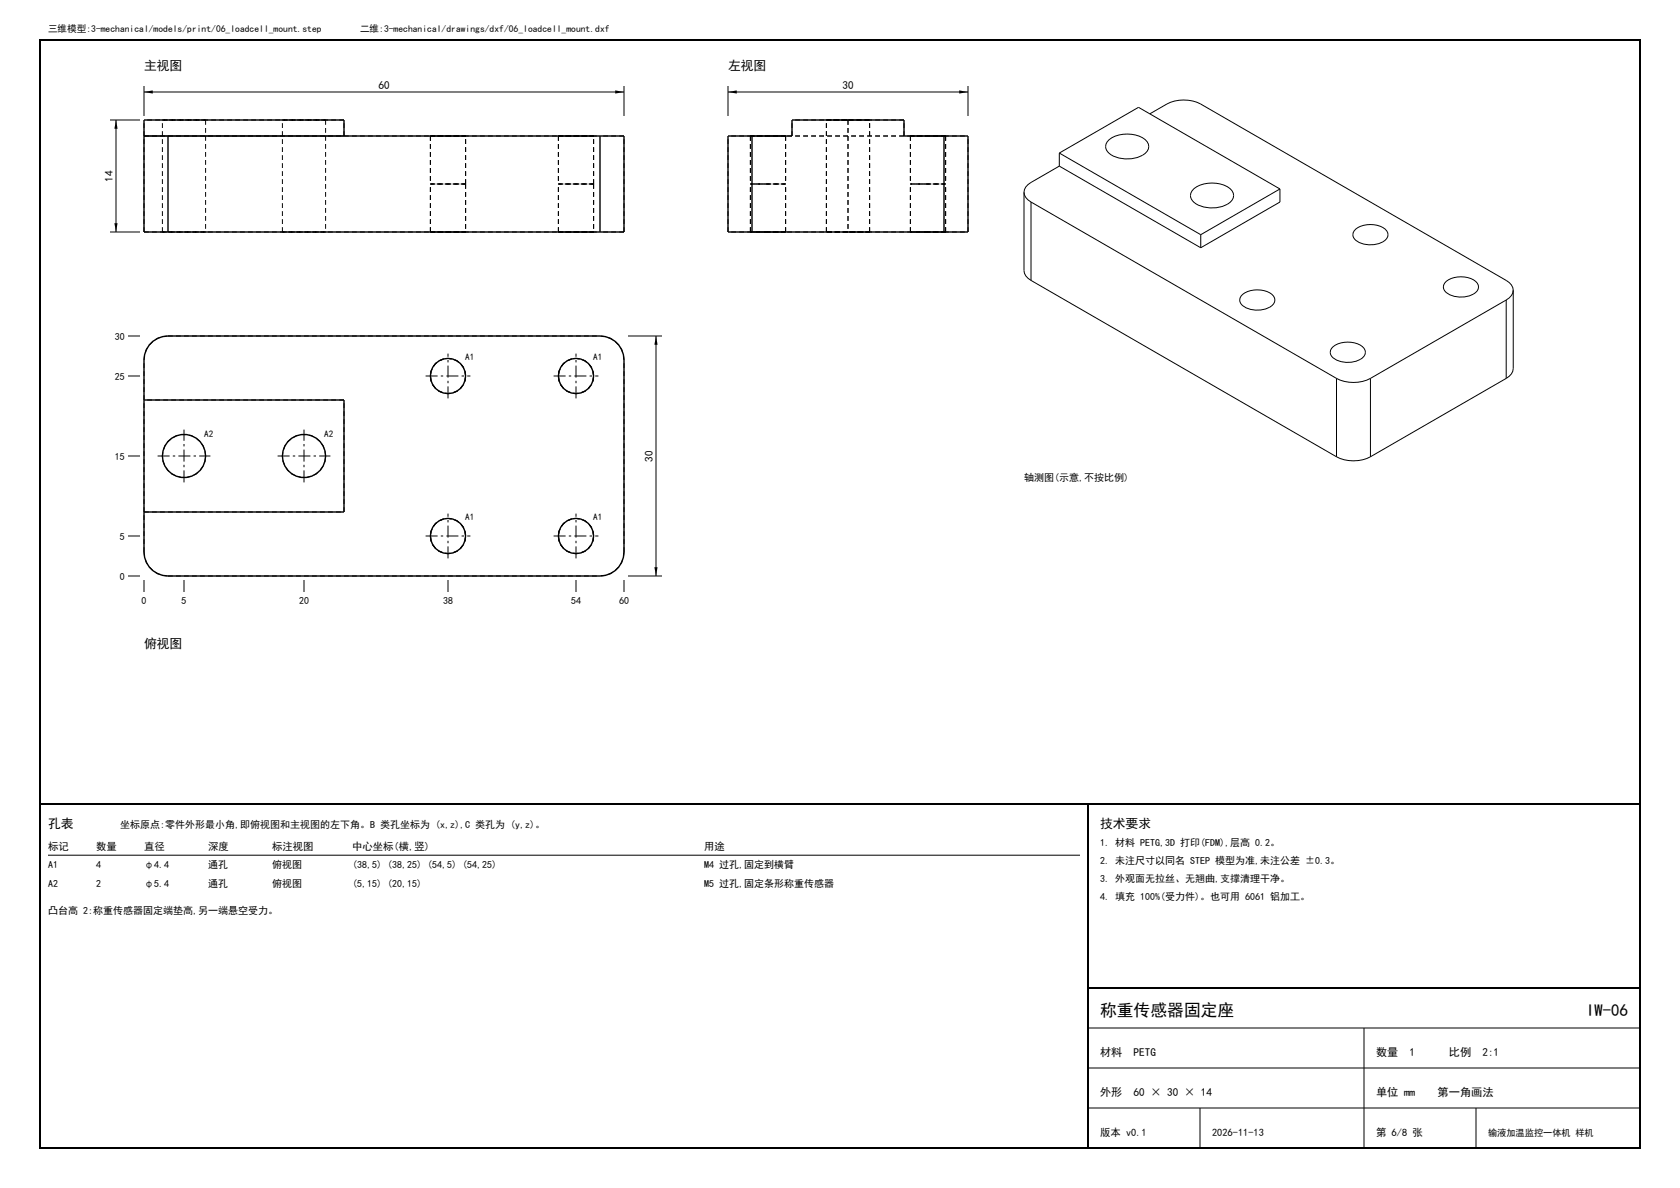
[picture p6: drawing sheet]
<svg xmlns="http://www.w3.org/2000/svg" width="420mm" height="297mm" viewBox="0 0 420 297" stroke-linecap="round" stroke-linejoin="round" font-family="sans-serif">
<path d="M10 10h400v277h-400zM10 201h400M272 201v86M272 247h138" fill="none" stroke="#000" stroke-width=".5"/>
<g fill="none" stroke="#000" stroke-width=".25" stroke-dasharray="1.2 .8" stroke-linecap="butt">
<path d="M36 34v-4M36 34h50M36 34h6M40.6 30h10.8M42 34h108M51.4 30h-10.8M51.4 30v28M70.6 30h10.8M81.4 30h-10.8M81.4 30v28M86 34h-50M86 34v-4"/>
<path d="M86 30h-50M107.6 34h8.8M107.6 34v12M116.4 34h-8.8M139.6 34h8.8M139.6 34v12M148.4 34h-8.8M156 34h-6M187.6 34h4.4M187.6 34v12M188 34h-6M192 34h4.4"/>
<path d="M196.4 34h-8.8M196.4 34v12M198 34v-4M206.6 30h5.4M212 30h5.4M212 30v28M217.4 30h-10.8M226 34h-28M226 30h-28M226 34v-4M227.6 34h4.4M227.6 34v12"/>
<path d="M232 34h4.4M236 34h6M236 34h-48M236.4 34h-8.8M236.4 34v12M36 58v-24M36 58h6M40.6 58h10.8M40.6 58v-28M42 58h108M51.4 58h-10.8M70.6 58h10.8"/>
<path d="M70.6 58v-28M81.4 58h-10.8M107.6 58h8.8M107.6 46h8.8M107.6 58v-12M116.4 58h-8.8M116.4 46h-8.8M116.4 46v-12M116.4 46v12M139.6 58h8.8M139.6 46h8.8M139.6 58v-12"/>
<path d="M148.4 58h-8.8M148.4 46h-8.8M148.4 46v-12M148.4 46v12M156 58h-6M156 58v-24M182 58v-24M187.6 58h8.8M187.6 46h8.8M187.6 58v-12M188 58h-6M192 58h-4.4"/>
<path d="M192 46h-4.4M196.4 58h-4.4M196.4 46h-4.4M196.4 58v-12M206.6 58h10.8M206.6 58v-28M212 58h-5.4M217.4 58h-5.4M217.4 58v-28M227.6 58h8.8M227.6 46h8.8M227.6 58v-12"/>
<path d="M232 58h-4.4M232 46h-4.4M236 58h6M236 58h-48M236.4 58h-4.4M236.4 46h-4.4M236.4 58v-12M242 58v-24M36 90a6 6 0 0 1 6-6M42 84h108M86 100h-50M116.4 94a4.4 4.4 0 0 0-6.3-4 4.4 4.4 0 0 0-.9 7.4 4.4 4.4 0 0 0 7.1-2.3l.1-1.1"/>
<path d="M148.4 94a4.4 4.4 0 0 0-6.3-4 4.4 4.4 0 0 0-.9 7.4 4.4 4.4 0 0 0 7.1-2.3l.1-1.1M156 90a6 6 0 0 0-6-6M51.4 114a5.4 5.4 0 0 0-7.7-4.9 5.4 5.4 0 0 0-1.1 9.1 5.4 5.4 0 0 0 8.6-2.9l.2-1.3M81.4 114a5.4 5.4 0 0 0-7.7-4.9 5.4 5.4 0 0 0-1.1 9.1 5.4 5.4 0 0 0 8.6-2.9l.2-1.3M36 138v-48M36 128h50M36 138a6 6 0 0 0 6 6M86 128v-28M116.4 134a4.4 4.4 0 0 0-6.3-4 4.4 4.4 0 0 0-.9 7.4 4.4 4.4 0 0 0 7.1-2.3l.1-1.1M148.4 134a4.4 4.4 0 0 0-6.3-4 4.4 4.4 0 0 0-.9 7.4 4.4 4.4 0 0 0 7.1-2.3l.1-1.1M156 138a6 6 0 0 1-6 6M156 138v-48"/>
<path d="M42 144h108"/>
</g>
<g fill="none" stroke="#000" stroke-width=".35">
<path d="M36 34h6M42 34h108M42 34v24M86 34v-4h-50v28h6M150 34h6v24h-6M150 34v24M188 34h-6v24h6M188 34h10v-4h28v4h10M188 34v24M236 34h6v24h-6M236 34v24M42 58h108"/>
<path d="M188 58h48M36 100h50v28h-50M38.3 85.3l1.1-.7 1.3-.4 1.3-.2h108a6 6 0 0 1 6 6v48a6 6 0 0 1-6 6h-108a6 6 0 0 1-6-6v-48a6 6 0 0 1 2.3-4.7z"/>
<circle cx="112" cy="94" r="4.4"/>
<circle cx="144" cy="94" r="4.4"/>
<circle cx="46" cy="114" r="5.4"/>
<circle cx="76" cy="114" r="5.4"/>
<circle cx="112" cy="134" r="4.4"/>
<circle cx="144" cy="134" r="4.4"/>
</g>
<g fill="none" stroke="#000" stroke-width=".25">
<path d="M27.5 30h7.5M29 30v28M36 21.5v7.5M36 23h120M156 21.5v7.5M182 23h60M182 21.5v7.5M242 21.5v7.5M264.8 38.3l19.8-11.5 35.4 20.4M264.8 38.3v3.2M264.8 38.3l35.4 20.4M277.3 34.9a8 8 0 0 1 9 0 2.23 2.23 0 0 1 .9 2.2 2.23 2.23 0 0 1-1.6 1.7 7.6 7.6 0 0 1-8.7-.8 2.05 2.05 0 0 1 .4-3.1z"/>
<path d="M287.5 28.5l4.2-2.5a9.4 9.4 0 0 1 8.5 0l76.4 44.1a3 3 0 0 1 1.7 2.5M27.5 58h7.5M256 48.1a3 3 0 0 0 1.8 2.4M256 48.1v19.6a3 3 0 0 0 1.8 2.4M257.8 50.5l76.3 44.1M257.8 50.5v19.6M264.8 41.5l-7 4.1a3 3 0 0 0-1.8 2.5M264.8 41.5l35.4 20.4M298.5 47.1a8 8 0 0 1 9 0 2.23 2.23 0 0 1 .9 2.2 2.23 2.23 0 0 1-1.6 1.8 7.6 7.6 0 0 1-8.7-.9 2.05 2.05 0 0 1 .4-3.1zM300.2 58.7v3.2M320 47.2v3.3l-19.8 11.4M320 47.2l-19.8 11.5"/>
<path d="M339 57.3a6.2 6.2 0 0 1 7.7 .4 1.85 1.85 0 0 1-1 2.8 5.9 5.9 0 0 1-7.3-1.1 1.65 1.65 0 0 1 .6-2.1zM257.8 70.1l76.3 44.1M310.7 73.6a6.2 6.2 0 0 1 7.7 .4 1.85 1.85 0 0 1-1 2.8 5.9 5.9 0 0 1-7.3-1.1 1.65 1.65 0 0 1 .6-2.1zM361.6 70.3a6.2 6.2 0 0 1 7.7 .5 1.85 1.85 0 0 1-1 2.7 5.9 5.9 0 0 1-7.3-1 1.65 1.65 0 0 1 .6-2.2zM376.6 75l-34 19.6M376.6 75v19.6M378.3 72.6a3 3 0 0 1-1.7 2.4M378.3 72.6v19.6a3 3 0 0 1-1.7 2.4M32 84h3M32 94h3M157 84h8.5M164 84v60"/>
<path d="M333.3 86.7a6.2 6.2 0 0 1 7.7 .4 1.85 1.85 0 0 1-.9 2.8 5.9 5.9 0 0 1-7.4-1.1 1.65 1.65 0 0 1 .6-2.1zM334.1 94.6a9.4 9.4 0 0 0 8.5 0M334.1 94.6v19.6M342.6 94.6v19.6M376.6 94.6l-34 19.6M32 114h3M334.1 114.2a9.4 9.4 0 0 0 8.5 0M32 134h3M32 144h3M36 145v3M46 145v3M76 145v3"/>
<path d="M112 145v3M144 145v3M156 145v3M157 144h8.5M12 213.8h258M272 257h138M341 257v30M272 267h138M272 277h138M300 277v10M369 277v10"/>
</g>
<path d="M29 30l.4 2.2h-.8zM36 23l2.2-.4v.8zM153.8 22.6l2.2 .4-2.2 .4zM182 23l2.2-.4v.8zM239.8 22.6l2.2 .4-2.2 .4zM28.6 55.8h.8l-.4 2.2zM164 84l.4 2.2h-.8zM163.6 141.8h.8l-.4 2.2z" fill="#000"/>
<path d="M106.4 94h11.2M112 99.6v-11.2M138.4 94h11.2M144 99.6v-11.2M39.4 114h13.2M69.4 114h13.2M46 120.6v-13.2M76 120.6v-13.2M106.4 134h11.2M112 139.6v-11.2M138.4 134h11.2M144 139.6v-11.2" fill="none" stroke="#000" stroke-width=".25" stroke-dasharray="3 .8 .6 .8" stroke-linecap="butt"/>
<g font-size="4.2">
<text x="275" y="254">称重传感器固定座</text>
<text x="396.5" y="254">IW-06</text>
</g>
<g font-size="3.2">
<text x="36" y="17.5">主视图</text>
<text x="182" y="17.5">左视图</text>
<text x="36" y="162">俯视图</text>
<text x="12" y="207">孔表</text>
<text x="275" y="207">技术要求</text>
</g>
<g font-size="2.8">
<text x="94.6" y="22.2">60</text>
<text x="210.6" y="22.2">30</text>
<text x="28.2" y="45.4" transform="rotate(-90 28.2 45.4)">14</text>
<text x="163.2" y="115.4" transform="rotate(-90 163.2 115.4)">30</text>
<text x="275" y="264">材料</text>
<text x="283.4" y="264">PETG</text>
<text x="344" y="264">数量</text>
<text x="352.4" y="264">1</text>
<text x="362.2" y="264">比例</text>
<text x="370.6" y="264">2:1</text>
<text x="275" y="274">外形</text>
<text x="283.4" y="274">60 × 30 × 14</text>
<text x="344" y="274">单位 mm</text>
<text x="359.4" y="274">第一角画法</text>
</g>
<g font-size="2.6">
<text x="12" y="212.5">标记</text>
<text x="24" y="212.5">数量</text>
<text x="36" y="212.5">直径</text>
<text x="52" y="212.5">深度</text>
<text x="68" y="212.5">标注视图</text>
<text x="88" y="212.5">中心坐标(横,竖)</text>
<text x="176" y="212.5">用途</text>
<text x="275" y="284">版本 v0.1</text>
<text x="303" y="284">2026-11-13</text>
<text x="344" y="284">第 6/8 张</text>
</g>
<g font-size="2.5">
<text x="28.7" y="84.9">30</text>
<text x="28.7" y="94.9">25</text>
<text x="28.7" y="114.9">15</text>
<text x="256" y="120.2">轴测图(示意,不按比例)</text>
<text x="30" y="134.9">5</text>
<text x="30" y="144.9">0</text>
<text x="35.4" y="151">0</text>
<text x="45.4" y="151">5</text>
<text x="74.8" y="151">20</text>
<text x="110.8" y="151">38</text>
<text x="142.8" y="151">54</text>
<text x="154.8" y="151">60</text>
<text x="30" y="207">坐标原点:零件外形最小角,即俯视图和主视图的左下角。B 类孔坐标为 (x,z),C 类孔为 (y,z)。</text>
<text x="275" y="211.5">1. 材料 PETG,3D 打印(FDM),层高 0.2。</text>
<text x="275" y="216">2. 未注尺寸以同名 STEP 模型为准,未注公差 ±0.3。</text>
<text x="12" y="217.1">A1</text>
<text x="12" y="221.7">A2</text>
<text x="24" y="217.1">4</text>
<text x="24" y="221.7">2</text>
<text x="36" y="217.1">φ4.4</text>
<text x="36" y="221.7">φ5.4</text>
<text x="52" y="217.1">通孔</text>
<text x="52" y="221.7">通孔</text>
<text x="68" y="217.1">俯视图</text>
<text x="68" y="221.7">俯视图</text>
<text x="88" y="217.1">(38,5) (38,25) (54,5) (54,25)</text>
<text x="88" y="221.7">(5,15) (20,15)</text>
<text x="176" y="217.1">M4 过孔,固定到横臂</text>
<text x="176" y="221.7">M5 过孔,固定条形称重传感器</text>
<text x="275" y="220.5">3. 外观面无拉丝、无翘曲,支撑清理干净。</text>
<text x="275" y="225">4. 填充 100%(受力件)。也可用 6061 铝加工。</text>
<text x="12" y="228.6">凸台高 2:称重传感器固定端垫高,另一端悬空受力。</text>
</g>
<g font-size="2.4">
<text x="12" y="8">三维模型:3-mechanical/models/print/06_loadcell_mount.step</text>
<text x="90" y="8">二维:3-mechanical/drawings/dxf/06_loadcell_mount.dxf</text>
</g>
<g font-size="2.3">
<text x="116.3" y="90">A1</text>
<text x="148.3" y="90">A1</text>
<text x="51.1" y="109.2">A2</text>
<text x="81.1" y="109.2">A2</text>
<text x="116.3" y="130">A1</text>
<text x="148.3" y="130">A1</text>
<text x="372" y="284">输液加温监控一体机 样机</text>
</g>
</svg>
